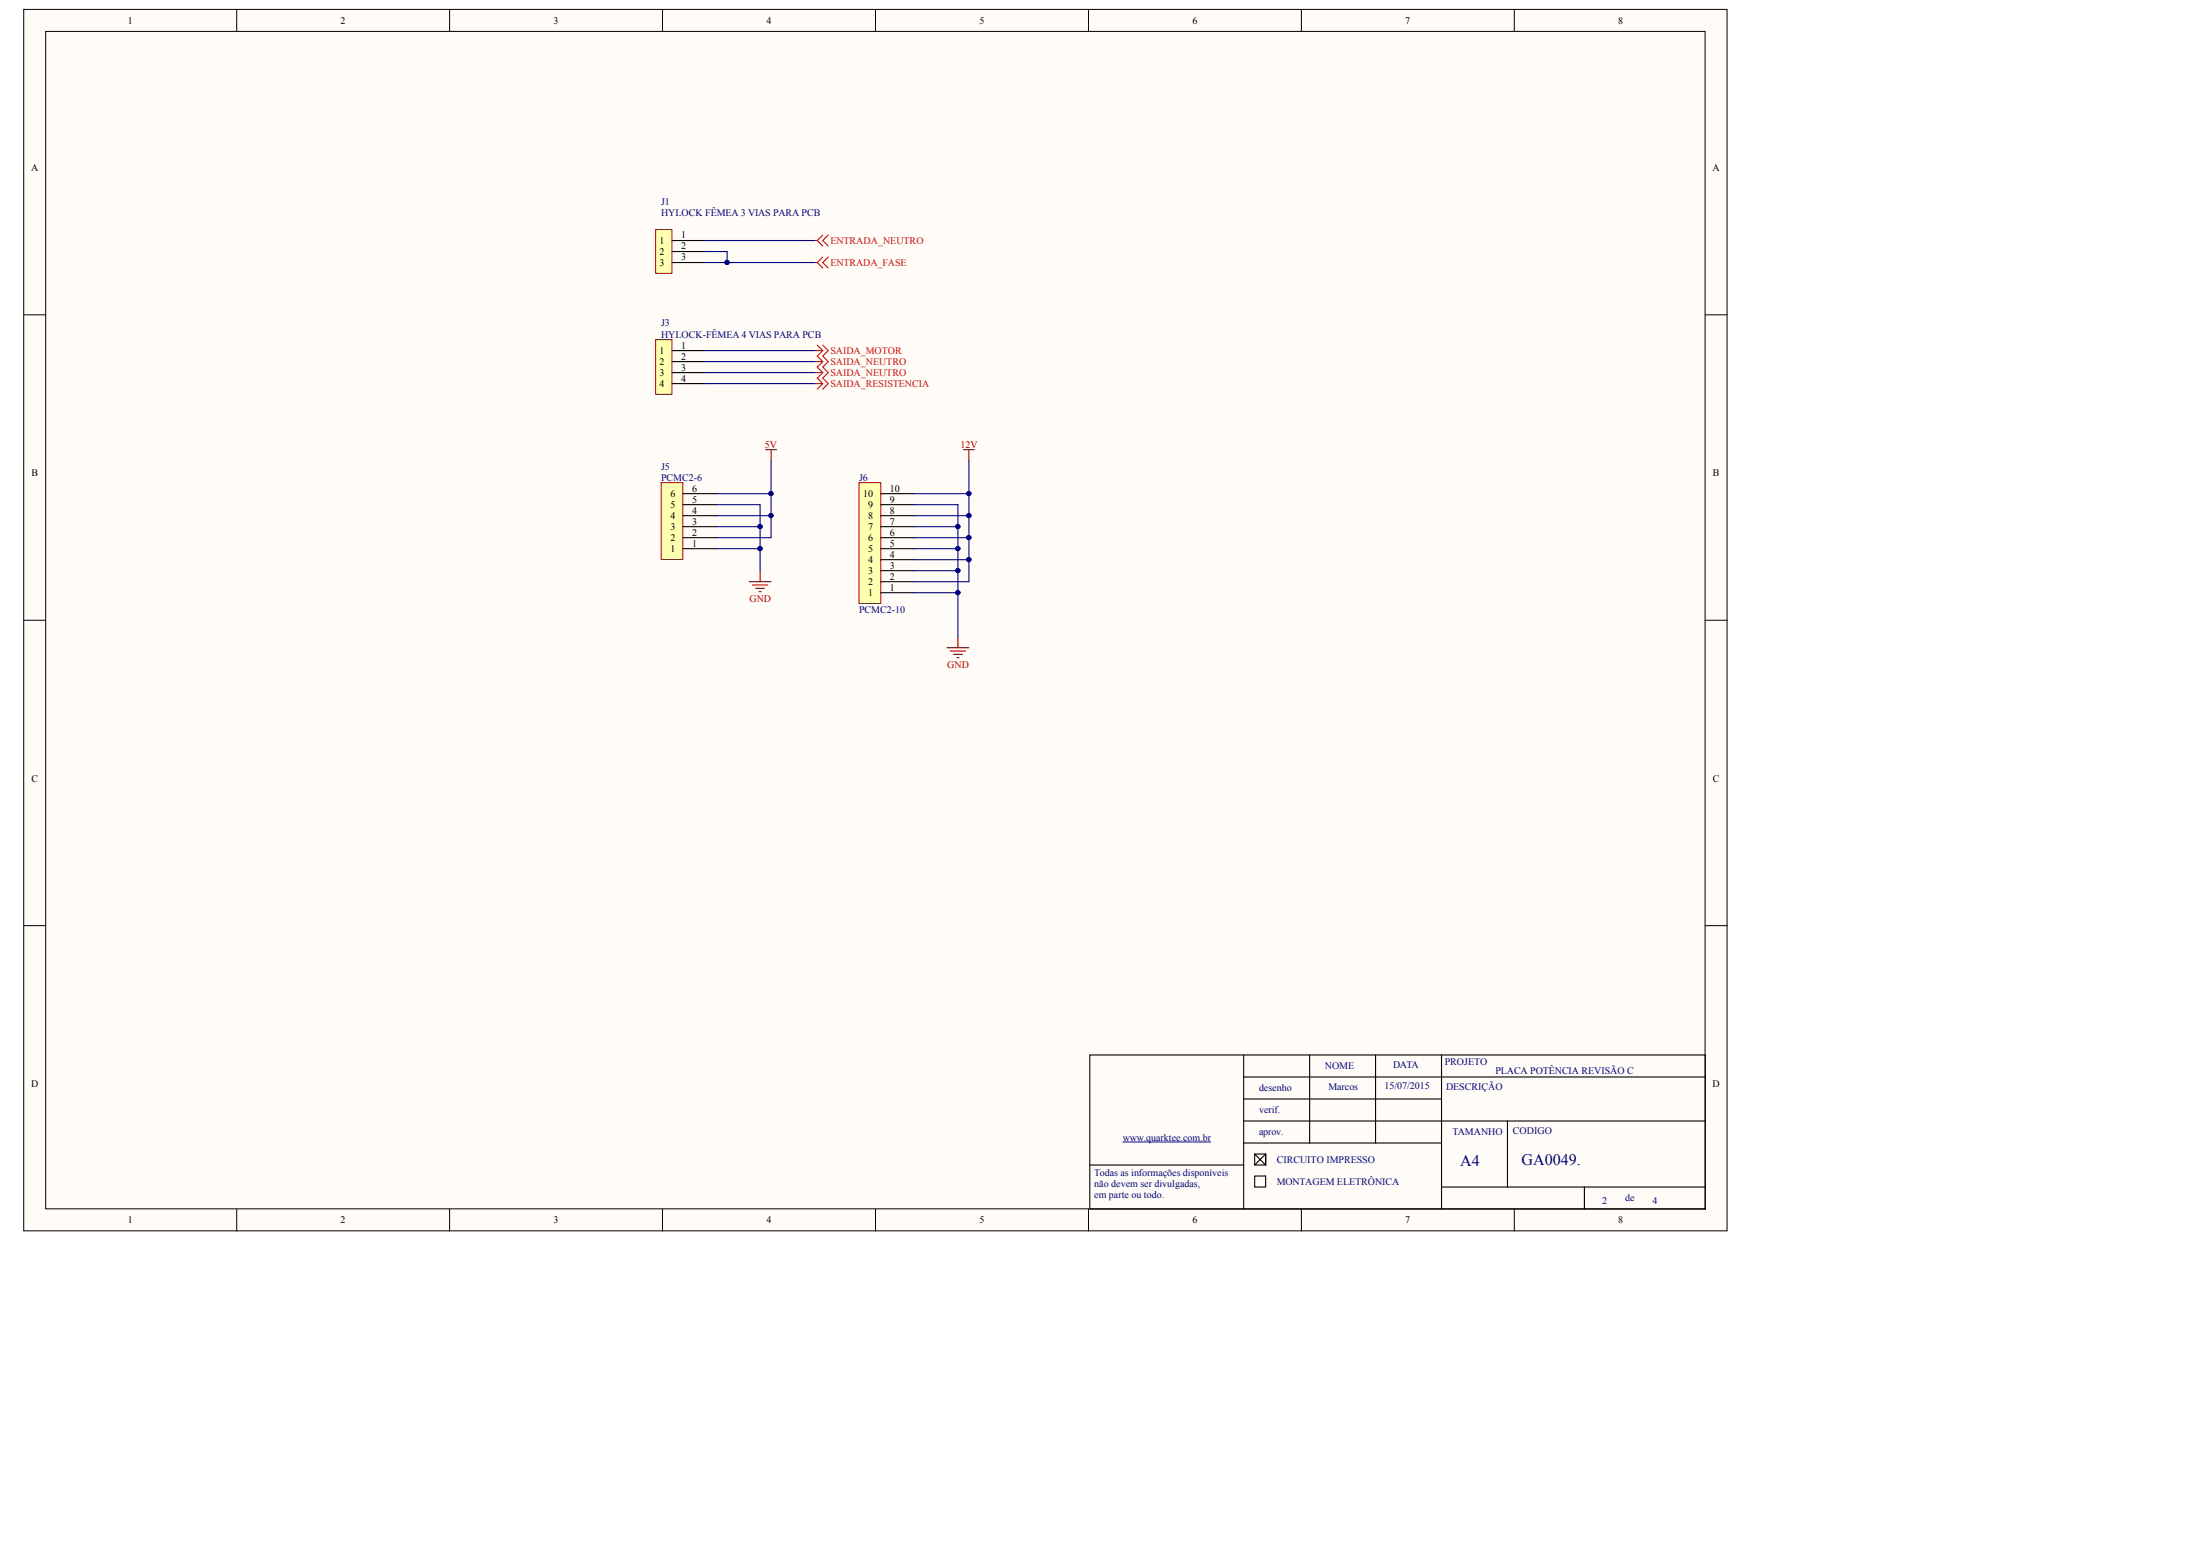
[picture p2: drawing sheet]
<svg xmlns="http://www.w3.org/2000/svg" width="371mm" height="262mm" viewBox="0 0 371 262" stroke-linecap="round" stroke-linejoin="round" font-family="sans-serif">
<g fill="#fffcf8" stroke="#000" stroke-width=".17">
<path d="M4 1.6h287.6v206.3h-287.6z"/>
<path d="M7.7 5.3h280.2v198.9h-280.2z"/>
</g>
<g fill="none" stroke="#000" stroke-width=".17">
<path d="M40 1.6v3.7M75.9 1.6v3.7M111.9 1.6v3.7M147.8 1.6v3.7M183.8 1.6v3.7M219.7 1.6v3.7M255.7 1.6v3.7M4 53.2h3.7M287.9 53.2h3.7M4 104.8h3.7M287.9 104.8h3.7M4 156.3h3.7"/>
<path d="M287.9 156.3h3.7M40 204.2v3.7M75.9 204.2v3.7M111.9 204.2v3.7M147.8 204.2v3.7M183.8 204.2v3.7M219.7 204.2v3.7M255.7 204.2v3.7"/>
</g>
<g fill="none" stroke="#000" stroke-width=".19">
<path d="M184 178.2h103.9v26h-103.9zM210 178.2v26M221.1 178.2v14.9M232.3 178.2v14.9M243.4 178.2v26M184 196.8h26M210 181.9h77.9M210 185.6h33.4M210 189.3h77.9M210 193.1h33.4M211.8 194.9h1.9v1.9h-1.9zM211.8 198.6h1.9v1.9h-1.9z"/>
<path d="M254.5 189.3v11.2M243.4 200.5h44.5M267.5 200.5v3.7"/>
</g>
<path d="M189.6 192.9h14.8" fill="none" stroke="#000080" stroke-width=".17"/>
<g fill="none" stroke="#f00" stroke-width=".19">
<path d="M138.9 39.7l-.9 .9M139.8 39.7l-.9 .9 .9 1M137.6 40.6h.4M137.6 44.3h.4M137.6 59.2h1.3M138 40.6l.9 1M138 44.3l.9 1M138 58.3l.9 .9M138.9 43.4l-.9 .9M138.9 59.2l-.9 .9M138.9 58.3l.9 .9-.9 .9M139.8 43.4l-.9 .9 .9 1"/>
<path d="M137.6 62.9h1.3M137.6 64.8h1.3M138 62l.9 .9M138.9 62.9l-.9 1 .9 .9M138.9 62l.9 .9-.9 1 .9 .9-.9 .9M138.9 64.8l-.9 .9"/>
</g>
<path d="M110.7 38.8h2.8v7.4h-2.8z" fill="#ffffb0" stroke="#800000" stroke-width=".17"/>
<path d="M113.5 40.6h5.6M113.5 42.5h5.6M113.5 44.3h5.6" fill="none" stroke="#000" stroke-width=".19"/>
<path d="M119.1 40.6h18.5" fill="none" stroke="#000080" stroke-width=".19"/>
<path d="M137.6 61.1h1.3M138 60.1l.9 1M138.9 61.1l-.9 .9M138.9 60.1l.9 1-.9 .9" fill="none" stroke="#f00" stroke-width=".19"/>
<path d="M110.7 57.4h2.8v9.2h-2.8z" fill="#ffffb0" stroke="#800000" stroke-width=".17"/>
<path d="M113.5 59.2h5.6M113.5 61.1h5.6M113.5 62.9h5.6M113.5 64.8h5.6" fill="none" stroke="#000" stroke-width=".19"/>
<path d="M119.1 59.2h18.5M119.1 61.1h18.5M119.1 62.9h18.5M119.1 64.8h18.5" fill="none" stroke="#000080" stroke-width=".19"/>
<path d="M111.6 81.5h3.7v13h-3.7z" fill="#ffffb0" stroke="#800000" stroke-width=".17"/>
<path d="M115.3 92.7h5.6M115.3 90.8h5.6M115.3 89h5.6M115.3 87.1h5.6M115.3 85.2h5.6M115.3 83.4h5.6" fill="none" stroke="#000" stroke-width=".19"/>
<g fill="none" stroke="#800000" stroke-width=".19">
<path d="M129.3 75.9h1.8M130.2 75.9v1.9M162.7 75.9h1.8M163.6 75.9v1.9M126.5 98.2h3.7M127 98.8h2.6M127.6 99.4h1.5M128.2 99.9h.3M128.3 96.4v1.8M159.9 109.4h3.7M160.4 110h2.6M161 110.5h1.5"/>
<path d="M161.6 111.1h.3M161.7 107.5v1.9"/>
</g>
<path d="M130.2 77.8v5.6h-9.3M163.6 77.8v5.6h-9.3M120.9 85.2h7.4v11.2M120.9 89h7.4M120.9 92.7h7.4M130.2 83.4v3.7h-9.3M130.2 87.1v3.7h-9.3M154.3 89h7.4M154.3 92.7h7.4M163.6 83.4v3.7h-9.3M163.6 87.1v3.7h-9.3" fill="none" stroke="#000080" stroke-width=".19"/>
<g fill="#000080" stroke="#000080" stroke-width=".17">
<circle cx="130.2" cy="83.4" r=".35"/>
<circle cx="130.2" cy="87.1" r=".35"/>
<circle cx="128.3" cy="88.9" r=".35"/>
<circle cx="128.3" cy="92.7" r=".35"/>
<circle cx="163.6" cy="83.4" r=".35"/>
<circle cx="163.6" cy="87.1" r=".35"/>
<circle cx="163.6" cy="90.8" r=".35"/>
<circle cx="161.7" cy="88.9" r=".35"/>
<circle cx="161.7" cy="92.7" r=".35"/>
</g>
<path d="M145 81.5h3.7v20.4h-3.7z" fill="#ffffb0" stroke="#800000" stroke-width=".17"/>
<path d="M148.8 98.2h5.5M148.8 96.4h5.5M148.8 94.5h5.5M148.8 92.7h5.5M148.8 90.8h5.5M148.8 89h5.5M148.8 87.1h5.5M148.8 85.2h5.5M148.8 83.4h5.5M148.8 100.1h5.5M211.8 194.9l1.9 1.9v-1.9l-1.9 1.9" fill="none" stroke="#000" stroke-width=".19"/>
<path d="M119.1 42.5h3.7v1.8M119.1 44.3h18.5M154.3 85.2h7.4v11.2h-7.4M154.3 94.5h9.3M161.7 96.4v3.7h-7.4M163.6 90.8v7.4h-9.3M161.7 100.1v7.4" fill="none" stroke="#000080" stroke-width=".19"/>
<g fill="#000080" stroke="#000080" stroke-width=".17">
<circle cx="161.7" cy="96.4" r=".35"/>
<circle cx="161.7" cy="92.7" r=".35"/>
<circle cx="161.7" cy="88.9" r=".35"/>
<circle cx="161.7" cy="100.1" r=".35"/>
<circle cx="163.6" cy="90.8" r=".35"/>
<circle cx="163.6" cy="94.5" r=".35"/>
<circle cx="122.8" cy="44.3" r=".35"/>
</g>
<g font-size="2.7" fill="#000080">
<text x="246.6" y="196.9">A4</text>
<text x="256.9" y="196.7">GA0049.</text>
</g>
<g font-size="1.7">
<text x="21.6" y="4">1</text>
<text x="57.5" y="4">2</text>
<text x="93.5" y="4">3</text>
<text x="129.4" y="4">4</text>
<text x="165.4" y="4">5</text>
<text x="201.3" y="4">6</text>
<text x="237.3" y="4">7</text>
<text x="273.2" y="4">8</text>
<text x="5.3" y="28.9">A</text>
<text x="289.2" y="28.9">A</text>
<text x="111.4" y="41.2">1</text>
<text x="115" y="40.2">1</text>
<text x="111.4" y="43">2</text>
<text x="111.4" y="44.9">3</text>
<text x="115" y="42.1">2</text>
<text x="115" y="44">3</text>
<text x="111.4" y="59.8">1</text>
<text x="115" y="58.9">1</text>
<text x="111.4" y="61.7">2</text>
<text x="111.4" y="63.5">3</text>
<text x="111.4" y="65.4">4</text>
<text x="115" y="60.7">2</text>
<text x="115" y="62.6">3</text>
<text x="115" y="64.4">4</text>
<text x="5.3" y="80.4">B</text>
<text x="113.2" y="84">6</text>
<text x="116.8" y="83">6</text>
<text x="145.8" y="84">10</text>
<text x="150.2" y="83">10</text>
<text x="289.2" y="80.4">B</text>
<text x="113.2" y="89.5">3</text>
<text x="113.2" y="87.7">4</text>
<text x="113.2" y="85.8">5</text>
<text x="116.8" y="88.6">3</text>
<text x="116.8" y="86.7">4</text>
<text x="116.8" y="84.9">5</text>
<text x="146.6" y="89.5">7</text>
<text x="146.6" y="87.7">8</text>
<text x="146.6" y="85.8">9</text>
<text x="150.2" y="88.6">7</text>
<text x="150.2" y="86.7">8</text>
<text x="150.2" y="84.9">9</text>
<text x="113.2" y="93.2">1</text>
<text x="113.2" y="91.4">2</text>
<text x="116.8" y="92.3">1</text>
<text x="116.8" y="90.5">2</text>
<text x="146.6" y="95.1">4</text>
<text x="146.6" y="93.2">5</text>
<text x="146.6" y="91.4">6</text>
<text x="150.2" y="94.2">4</text>
<text x="150.2" y="92.3">5</text>
<text x="150.2" y="90.5">6</text>
<text x="146.6" y="100.7">1</text>
<text x="146.6" y="98.8">2</text>
<text x="146.6" y="97">3</text>
<text x="150.2" y="99.7">1</text>
<text x="150.2" y="97.9">2</text>
<text x="150.2" y="96">3</text>
<text x="5.3" y="132">C</text>
<text x="289.2" y="132">C</text>
<text x="5.3" y="183.6">D</text>
<text x="289.2" y="183.6">D</text>
<text x="21.6" y="206.6">1</text>
<text x="57.5" y="206.6">2</text>
<text x="93.5" y="206.6">3</text>
<text x="129.4" y="206.6">4</text>
<text x="165.4" y="206.6">5</text>
<text x="201.3" y="206.6">6</text>
<text x="237.3" y="206.6">7</text>
<text x="273.2" y="206.6">8</text>
</g>
<g font-size="1.7" fill="#000080">
<text x="111.6" y="34.7">J1</text>
<text x="111.6" y="36.5">HYLOCK FÊMEA 3 VIAS PARA PCB</text>
<text x="111.6" y="55.1">J3</text>
<text x="111.6" y="57">HYLOCK-FÊMEA 4 VIAS PARA PCB</text>
<text x="111.6" y="79.3">J5</text>
<text x="111.6" y="81.2">PCMC2-6</text>
<text x="145.1" y="81.2">J6</text>
<text x="145.1" y="103.5">PCMC2-10</text>
<text x="243.9" y="179.8">PROJETO</text>
<text x="212.6" y="184.3">desenho</text>
<text x="223.7" y="180.6">NOME</text>
<text x="224.3" y="184.2">Marcos</text>
<text x="233.7" y="183.9">15/07/2015</text>
<text x="235.2" y="180.4">DATA</text>
<text x="244.2" y="184.2">DESCRIÇÃO</text>
<text x="252.5" y="181.4">PLACA POTÊNCIA REVISÃO C</text>
<text x="212.6" y="188">verif.</text>
<text x="212.6" y="191.8">aprov.</text>
<text x="245.2" y="191.8">TAMANHO</text>
<text x="255.5" y="191.6">CODIGO</text>
<text x="189.6" y="192.7">www.quarktee.com.br</text>
<text x="215.6" y="196.4">CIRCUITO IMPRESSO</text>
<text x="184.8" y="198.6">Todas as informações disponíveis</text>
<text x="184.8" y="200.5">não devem ser divulgadas,</text>
<text x="184.8" y="202.4">em parte ou todo.</text>
<text x="215.6" y="200.1">MONTAGEM ELETRÔNICA</text>
<text x="270.5" y="203.3">2</text>
<text x="274.4" y="202.9">de</text>
<text x="279" y="203.3">4</text>
</g>
<g font-size="1.7" fill="#f00">
<text x="140.2" y="41.2">ENTRADA_NEUTRO</text>
<text x="140.2" y="44.9">ENTRADA_FASE</text>
<text x="140.2" y="59.8">SAIDA_MOTOR</text>
<text x="140.2" y="63.5">SAIDA_NEUTRO</text>
<text x="140.2" y="65.4">SAIDA_RESISTENCIA</text>
<text x="140.2" y="61.7">SAIDA_NEUTRO</text>
</g>
<g font-size="1.7" fill="#800000">
<text x="129.2" y="75.6">5V</text>
<text x="162.2" y="75.6">12V</text>
<text x="126.5" y="101.6">GND</text>
<text x="159.9" y="112.7">GND</text>
</g>
</svg>
